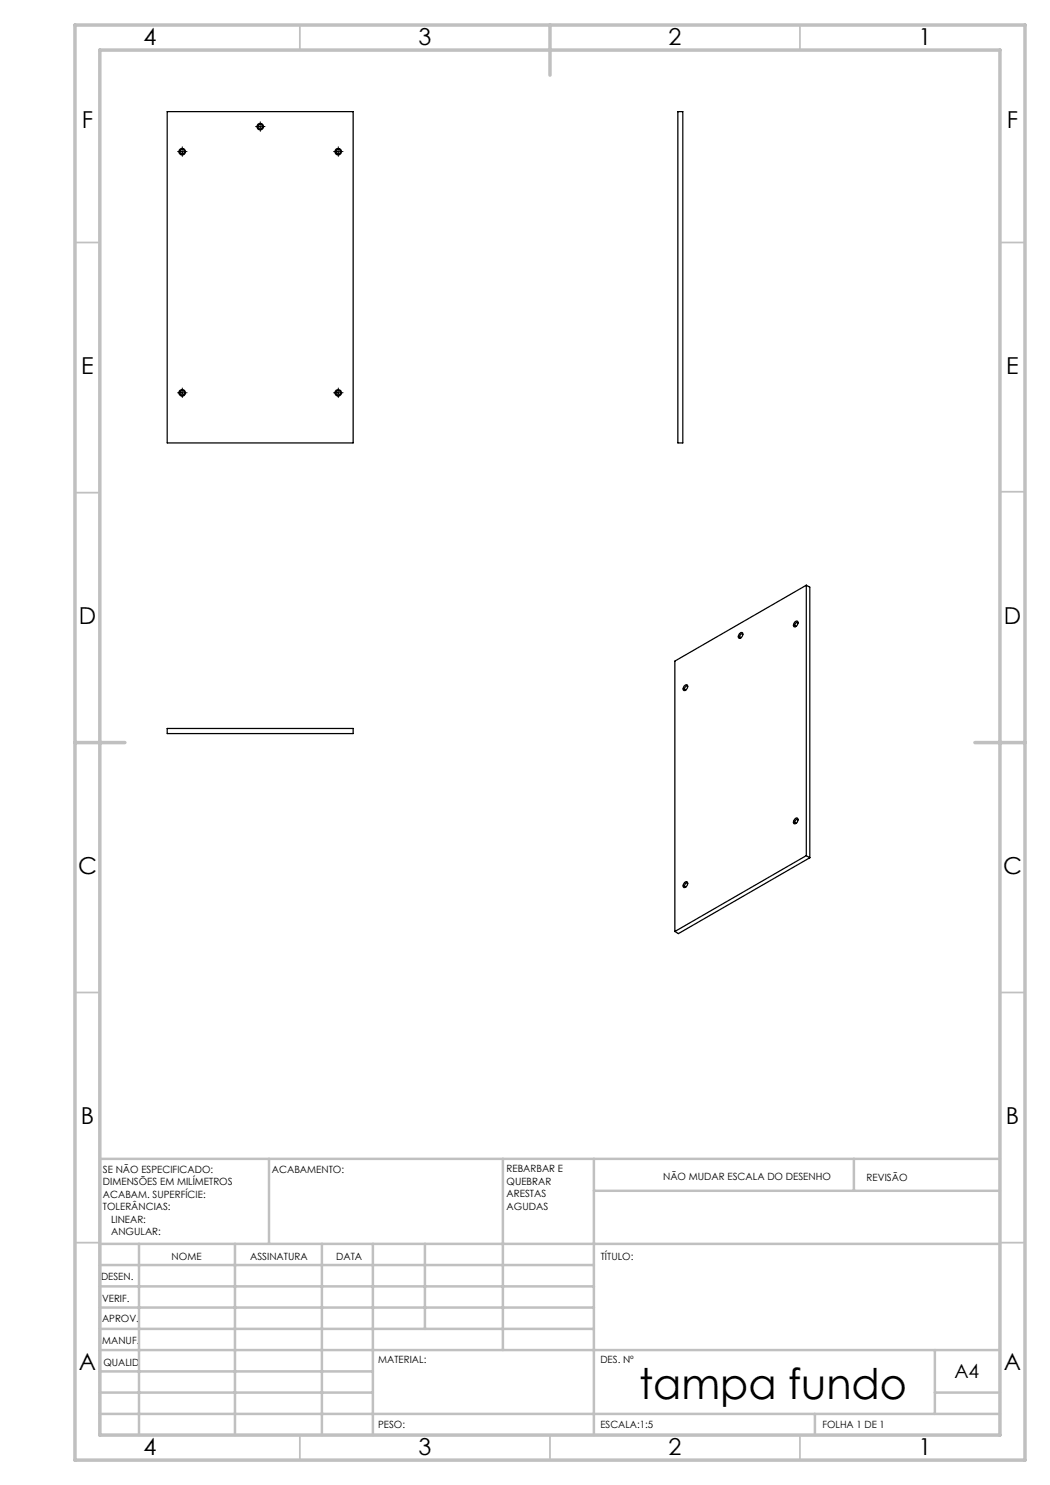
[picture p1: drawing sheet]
<svg xmlns="http://www.w3.org/2000/svg" width="210mm" height="297mm" viewBox="0 0 210 297" stroke-linecap="round" stroke-linejoin="round" font-family="sans-serif">
<g fill="none" stroke="#000" stroke-width=".2" stroke-dasharray="15.2 1.3 1.3 1.3">
<path d="M36 30.3h-.5M36.5 29.8v-.4M36.5 30.8v.5M37 30.3h.4M51.6 25.3h-.5M52.1 24.8v-.4M52.1 25.8v.5M52.6 25.3h.4M67.2 30.3h-.5M67.7 29.8v-.4M67.7 30.8v.5M68.2 30.3h.4"/>
<path d="M36 78.6h-.5M36.5 78.1v-.5M36.5 79.1v.4M37 78.6h.4M67.2 78.6h-.5M67.7 78.1v-.5M67.7 79.1v.4M68.2 78.6h.4"/>
</g>
<path d="M35.9 30.3h1M36.4 29.8v1M51.5 25.3h1M52 24.8v1M67.1 30.3h1.1M67.6 29.8v1M35.9 78.6h1M36.4 78.1v1M67.1 78.6h1.1M67.6 78.1v1" fill="none" stroke="#000" stroke-width=".2"/>
<g fill="none" stroke="#c0c0c0" stroke-width=".35">
<path d="M60 5v5M160 5v5M15 48.5h5M200 48.5h5M15 98.5h5M200 98.4h5M15 198.5h5M200 198.5h5M15 248.5h5M200 248.5h5M60 287v5M110 287v5"/>
<path d="M160 287v5"/>
</g>
<g fill="none" stroke="#c0c0c0" stroke-width=".5">
<path d="M53.8 231.8v17M100.6 231.8v38.2M118.8 231.8v55.2M118.8 238.2h81.2M170.8 231.8v6.4M200 231.8h-180v55.2M20 248.8h180M20 257.3h98.8M20 253h98.8M27.8 248.8v38.2M47 248.8v38.2M64.4 248.8v38.2"/>
<path d="M74.6 248.8v38.2M85 248.8v17M20 265.8h98.8M20 261.5h98.8M20 278.5h54.6M20 274.3h54.6M20 270h180M187 278.5h13M187 270v12.8M20 282.8h180M163 282.8v4.2"/>
</g>
<path d="M15 5h190v287h-190zM20 10h180v277h-180zM110 5v10M15 148.5h10M195 148.5h10" fill="none" stroke="#c0c0c0" stroke-width=".7"/>
<g fill="none" stroke="#000" stroke-width=".25">
<path d="M33.4 22.3h37.2v66.3h-37.2zM135.6 22.3h1v66.3h-1zM161.3 117l-26.3 15.2v54.1M161.3 117v54.1M161.3 117l.7 .4v54.2M136.9 137.2a.38 .38 0 0 1 .5-.2 .38 .38 0 0 1 .1 .6l-.1 .2a.4 .4 0 0 1-.6 .3 .4 .4 0 0 1-.1-.6zM137.5 137.4a.43 .43 0 0 0-.5 0 .43 .43 0 0 0 0 .6h.2M147.9 126.7a.38 .38 0 0 1 .6-.2 .38 .38 0 0 1 0 .6 .5 .5 0 0 1-.3 .5 .5 .5 0 0 1-.5-.1zM148.6 126.9a.38 .38 0 0 0-.6 .1 .38 .38 0 0 0 .2 .6M159 124.4a.37 .37 0 0 1 .5-.1 .37 .37 0 0 1 0 .5 .46 .46 0 0 1-.2 .5 .46 .46 0 0 1-.6-.1l.1-.5zM159.6 124.6a.44 .44 0 0 0-.6 .1 .44 .44 0 0 0 .1 .6h.1M33.4 145.7h37.2v1h-37.2z"/>
<path d="M136.9 176.6l.1-.2a.36 .36 0 0 1 .5 .1 .36 .36 0 0 1 0 .5 .5 .5 0 0 1-.3 .4 .5 .5 0 0 1-.6-.1zM137.5 176.7a.39 .39 0 0 0-.5 .2 .39 .39 0 0 0 .2 .5M159.1 163.7a.36 .36 0 0 1 .5 0 .36 .36 0 0 1-.1 .5 .44 .44 0 0 1-.3 .5 .44 .44 0 0 1-.5-.2zM159.6 164a.4 .4 0 0 0-.5 .1 .4 .4 0 0 0 .1 .6M161.3 171.1l-26.3 15.2M161.3 171.1l.7 .5M162 171.6l-26.3 15.1-.7-.4"/>
<circle cx="36.4" cy="30.3" r=".45"/>
<circle cx="36.5" cy="30.3" r=".65"/>
<circle cx="52" cy="25.3" r=".46"/>
<circle cx="52" cy="25.3" r=".65"/>
<circle cx="67.6" cy="30.3" r=".65"/>
<circle cx="67.7" cy="30.3" r=".45"/>
<circle cx="36.4" cy="78.6" r=".45"/>
<circle cx="36.4" cy="78.6" r=".64"/>
<circle cx="67.6" cy="78.6" r=".64"/>
<circle cx="67.7" cy="78.6" r=".45"/>
</g>
<text font-size="8.5" x="127.8" y="279.7">tampa fundo</text>
<g font-size="4.7">
<text x="28.7" y="9">4</text>
<text x="83.7" y="9">3</text>
<text x="133.7" y="9">2</text>
<text x="183.7" y="9">1</text>
<text x="16.4" y="25.5">F</text>
<text x="201.4" y="25.5">F</text>
<text x="16.2" y="74.7">E</text>
<text x="201.2" y="74.8">E</text>
<text x="15.8" y="124.7">D</text>
<text x="200.8" y="124.7">D</text>
<text x="15.6" y="174.7">C</text>
<text x="200.6" y="174.8">C</text>
<text x="16.2" y="224.8">B</text>
<text x="201.2" y="224.8">B</text>
<text x="15.8" y="274">A</text>
<text x="200.8" y="274">A</text>
<text x="28.7" y="291">4</text>
<text x="83.7" y="291">3</text>
<text x="133.7" y="291">2</text>
<text x="183.7" y="291">1</text>
</g>
<text font-size="3.9" x="190.9" y="275.5">A4</text>
<g font-size="2">
<text x="20.6" y="234.6">SE NÃO ESPECIFICADO:</text>
<text x="20.6" y="237.1">DIMENSÕES EM MILÍMETROS</text>
<text x="20.6" y="239.6">ACABAM. SUPERFÍCIE:</text>
<text x="54.4" y="234.6">ACABAMENTO:</text>
<text x="101.3" y="234.5">REBARBAR E</text>
<text x="101.3" y="237">QUEBRAR</text>
<text x="101.3" y="239.5">ARESTAS</text>
<text x="132.6" y="236">NÃO MUDAR ESCALA DO DESENHO</text>
<text x="173.3" y="236.2">REVISÃO</text>
<text x="20.6" y="242.1">TOLERÂNCIAS:</text>
<text x="22.2" y="244.6">LINEAR:</text>
<text x="101.3" y="242">AGUDAS</text>
<text x="22.2" y="247.1">ANGULAR:</text>
<text x="34.3" y="252">NOME</text>
<text x="50" y="251.9">ASSINATURA</text>
<text x="67.2" y="251.9">DATA</text>
<text x="120.2" y="251.9">TÍTULO:</text>
<text x="20.2" y="256.1">DESEN.</text>
<text x="20.4" y="260.3">VERIF.</text>
<text x="20.4" y="264.4">APROV.</text>
<text x="20.5" y="268.8">MANUF.</text>
<text x="20.7" y="273.1">QUALID</text>
<text x="75.7" y="272.5">MATERIAL:</text>
<text x="120.1" y="272.5">DES. Nº</text>
<text x="75.6" y="285.5">PESO:</text>
<text x="120.1" y="285.6">ESCALA:1:5</text>
<text x="164.5" y="285.6">FOLHA 1 DE 1</text>
</g>
</svg>
